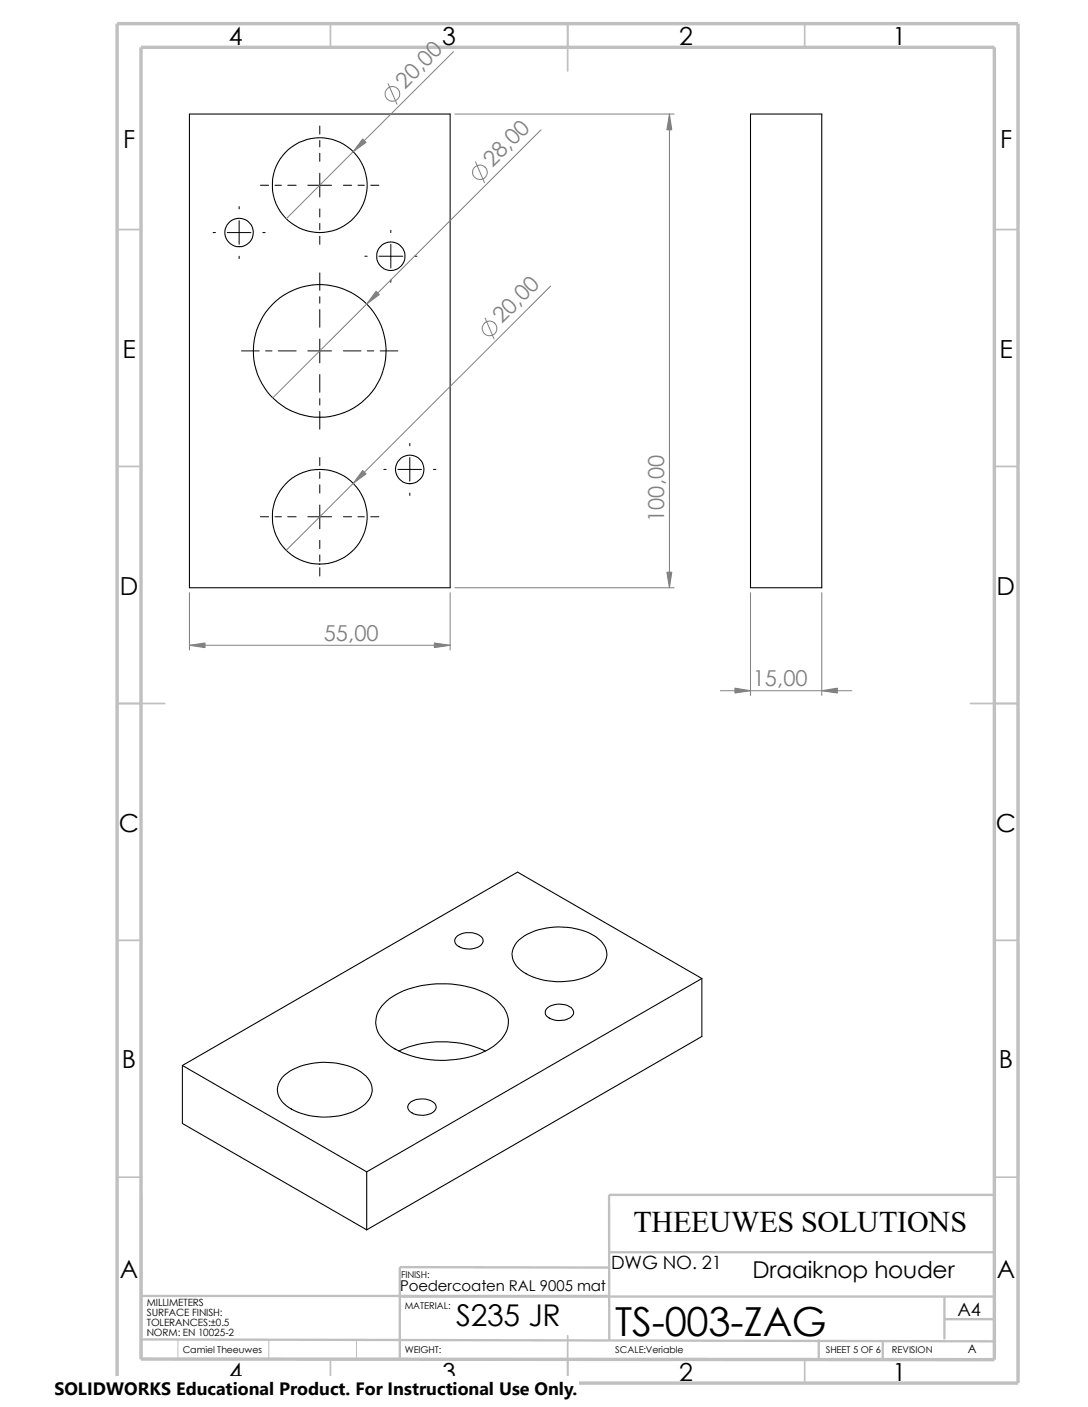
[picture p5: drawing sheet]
<svg xmlns="http://www.w3.org/2000/svg" width="216mm" height="279mm" viewBox="0 0 216 279" stroke-linecap="round" stroke-linejoin="round" font-family="sans-serif">
<path d="M35.3 266v4M53.3 266v4M70.7 266.1v3.9" fill="none" stroke="#c0c0c0" stroke-width=".2"/>
<g fill="none" stroke="#c0c0c0" stroke-width=".34">
<path d="M65.6 4.7v4.7M112.6 4.7v9.4M159.7 4.7v4.7M23.2 45.6h4.8M197.3 45.6h4.7M23.2 92.6h4.8M197.3 92.6h4.7M23.2 139.7h9.5M192.6 139.7h9.4M23.2 186.7h4.8M197.3 186.7h4.7M23.2 233.8h4.7"/>
<path d="M197.3 233.8h4.7M65.6 270v4.7M112.6 265.3v9.4M159.7 270v4.7"/>
</g>
<path d="M28 237.3v32.7M197.3 237.3h-76.4v28.9M28 257.3h92.9M79.3 257.5h118M120.9 251.7l-41.6-.1v18.4M120.9 248.7h76.4M187.4 257.5v8.5M28 266l169.3 .4M162.5 266v4M175.2 266.3v3.7M187.4 262h9.9" fill="none" stroke="#c0c0c0" stroke-width=".47"/>
<path d="M23.2 4.7h178.8v270h-178.8zM28 9.4h169.3v260.6l-169.3-.1z" fill="none" stroke="#c0c0c0" stroke-width=".68" stroke-linecap="butt"/>
<g fill="none" stroke="#000" stroke-width=".21">
<path d="M37.6 22.6h51.7v94.1h-51.7zM148.9 22.6h14.2v94.1h-14.2zM76.2 199.3a14.7 14.7 0 0 1 9.4-3.8 19.3 19.3 0 0 1 12.4 2.7 5.6 5.6 0 0 1 2.7 6 8.8 8.8 0 0 1-5.8 5.1 20.6 20.6 0 0 1-17.2-1.4 5.9 5.9 0 0 1-3.1-5.3 5.1 5.1 0 0 1 1.6-3.3zM90.6 186a3.9 3.9 0 0 1 5.2 .4 1.45 1.45 0 0 1-1.3 1.8 3.8 3.8 0 0 1-4.2-.9 1.01 1.01 0 0 1 .3-1.3zM103 186.6a13.6 13.6 0 0 1 11.1-2.2 8.7 8.7 0 0 1 5.8 3.3 3.7 3.7 0 0 1-1.4 5.1 13.8 13.8 0 0 1-11.4 1.6 7.5 7.5 0 0 1-5.2-3.6 3.7 3.7 0 0 1 1.1-4.2zM139.3 194.3l-36.6-21.1-66.5 38.4M139.3 194.3l-66.5 38.4M139.3 194.3v11.5l-66.5 38.4M36.2 211.6l36.6 21.1M36.2 211.6v11.5l36.6 21.1M56.5 213.5a13.6 13.6 0 0 1 11.1-2.2 8.1 8.1 0 0 1 6 3.8 3.8 3.8 0 0 1-1.7 4.6 13.8 13.8 0 0 1-11.4 1.6 7.5 7.5 0 0 1-5.2-3.6 3.7 3.7 0 0 1 1.2-4.2zM79.1 208.7a21.2 21.2 0 0 1 17.2 0"/>
<path d="M81.3 219a3.8 3.8 0 0 1 5.1 .4 1.45 1.45 0 0 1-1.2 1.8 3.8 3.8 0 0 1-4.2-.9 .95 .95 0 0 1 .3-1.3zM108.6 200.2a4 4 0 0 1 4.9 .1 1.19 1.19 0 0 1-.7 2 3.8 3.8 0 0 1-4.5-.8l-.1-.8zM72.8 232.7v11.5"/>
<circle cx="63.4" cy="36.8" r="9.4"/>
<circle cx="47.4" cy="46.2" r="2.82"/>
<circle cx="77.5" cy="50.9" r="2.83"/>
<circle cx="63.4" cy="69.7" r="13.2"/>
<circle cx="81.3" cy="93.2" r="2.83"/>
<circle cx="63.4" cy="102.6" r="9.4"/>
</g>
<g fill="none" stroke="#000" stroke-width=".2">
<path d="M51.7 36.8h1.6M54.6 36.8h1.2M57.1 36.8h1.7M61.1 36.8h4.7M63.5 25v1.6M63.5 27.9v1.3M63.5 30.4v1.6M63.5 34.4v4.7M68.2 36.8h1.6M71 36.8h1.3M73.6 36.8h1.6M42.3 46.2h.5"/>
<path d="M45.1 46.2h4.7M47.5 41v.5M47.5 43.8v4.7M47.5 50.9v.5M52.2 46.2h.4M63.5 41.5v1.6M63.5 44.4v1.2M63.5 46.9v1.6M63.5 54.2v3.5M63.5 58.9v1.3M72.4 50.9h.5M75.2 50.9h4.7"/>
<path d="M77.6 45.7v.5M77.6 48.5v4.7M77.6 55.6v.4M82.3 50.9h.4M47.9 69.7h3.5M52.7 69.7h1.3M55.2 69.7h3.6M61.1 69.7h4.7M63.5 61.5v3.5M63.5 67.4v4.7M63.5 74.4v3.5M63.5 79.2v1.2"/>
<path d="M68.2 69.7h3.4M72.9 69.7h1.3M75.4 69.7h3.6M63.5 81.7v3.5M63.5 90.8v1.7M63.5 93.7v1.3M63.5 96.3v1.6M76.2 93.2h.4M79 93.2h4.7M81.3 88.1v.4M81.3 90.8v4.7M81.3 97.9v.5"/>
<path d="M86 93.2h.5M51.7 102.6h1.6M54.6 102.6h1.2M57.1 102.6h1.7M61.1 102.6h4.7M63.5 100.3v4.7M63.5 107.3v1.6M63.5 110.2v1.3M63.5 112.7v1.7M68.2 102.6h1.6M71 102.6h1.3M73.6 102.6h1.6"/>
</g>
<g fill="none" stroke="#808080" stroke-width=".2">
<path d="M77 16.6l1.8 4.1M90 10.2l-33.2 33.2M90.3 22.6h43.5M94.4 32.1l1.7 4.2M107.4 25.8l-53.3 53.2M132.8 22.6v94.1M109.3 56.8l-52.5 52.5M96.3 63.2l1.7 4.1M37.6 117.7v11.4M89.3 117.7v11.4M90.3 116.7h43.5M148.9 117.7v20.4"/>
<path d="M163.1 117.7v20.4M37.6 128.1h51.7M143 137.2h26"/>
<circle cx="77.9" cy="18.7" r="1.47"/>
<circle cx="95.2" cy="34.2" r="1.46"/>
<circle cx="97.1" cy="65.2" r="1.47"/>
</g>
<g fill="#808080" stroke="#808080" stroke-width=".2">
<path d="M37.6 128.1l3.1-.4v.9z"/>
<path d="M86.2 127.7l3.1 .4-3.1 .5z"/>
<path d="M132.3 113.6h1l-.5 3.1z"/>
<path d="M132.8 22.6l.5 3.2h-1z"/>
<path d="M74.6 57.8l.7 .7-2.5 1.9z"/>
<path d="M72 27.6l.6 .7-2.5 1.8z"/>
<path d="M72 93.4l.6 .7-2.5 1.9z"/>
<path d="M145.8 136.7l3.1 .5-3.1 .4z"/>
<path d="M163.1 137.2l3.1-.5v.9z"/>
</g>
<path d="M10.8 273.3h104.1v6.1h-104.1z" fill="#fff"/>
<text font-size="7.9" x="122.1" y="265.2">TS-003-ZAG</text>
<g font-size="6">
<text x="125.7" y="244.7">THEEUWES SOLUTIONS</text>
<text x="90.5" y="263.2">S235 JR</text>
</g>
<g font-size="4.9">
<text x="45.4" y="9">4</text>
<text x="87.7" y="9">3</text>
<text x="134.8" y="9">2</text>
<text x="177.1" y="9">1</text>
<text x="24.4" y="29.4">F</text>
<text x="198.4" y="29.4">F</text>
<text x="24.3" y="71.1">E</text>
<text x="198.3" y="71.1">E</text>
<text x="23.7" y="118.1">D</text>
<text x="197.8" y="118.1">D</text>
<text x="23.6" y="165.1">C</text>
<text x="197.6" y="165.1">C</text>
<text x="24.2" y="212.2">B</text>
<text x="198.2" y="212.2">B</text>
<text x="23.8" y="253.8">A</text>
<text x="197.8" y="253.8">A</text>
<text x="45.4" y="274.3">4</text>
<text x="87.7" y="274.3">3</text>
<text x="134.8" y="274.3">2</text>
<text x="177.1" y="274.3">1</text>
</g>
<text font-size="4.6" x="149.3" y="253.8">Draaiknop houder</text>
<g font-size="4.4" fill="#808080">
<text x="80.4" y="17.8" transform="rotate(-45 80.4 17.8)">20,00</text>
<text x="97.7" y="33.4" transform="rotate(-45 97.7 33.4)">28,00</text>
<text x="99.6" y="64.3" transform="rotate(-45 99.6 64.3)">20,00</text>
<text x="131.8" y="103.6" transform="rotate(-90 131.8 103.6)">100,00</text>
<text x="64.2" y="127.3">55,00</text>
<text x="149.4" y="136.3">15,00</text>
</g>
<g font-size="3.6">
<text x="121.3" y="251.9">DWG NO. 21</text>
<text x="190" y="261.3">A4</text>
</g>
<text font-size="3.5" x="10.8" y="277.1">SOLIDWORKS Educational Product. For Instructional Use Only.</text>
<text font-size="3" x="79.4" y="256.4">Poedercoaten RAL 9005 mat</text>
<text font-size="2.4" x="192" y="268.6">A</text>
<g font-size="2">
<text x="29.1" y="259.4">MILLIMETERS</text>
<text x="29.1" y="261.4">SURFACE FINISH:</text>
<text x="29.1" y="263.4">TOLERANCES:±0.5</text>
<text x="29.1" y="265.3">NORM: EN 10025-2</text>
</g>
<g font-size="1.9">
<text x="79.6" y="253.7">FINISH:</text>
<text x="80.3" y="259.9">MATERIAL:</text>
<text x="36.3" y="268.6">Camiel Theeuwes</text>
<text x="80.3" y="268.6">WEIGHT:</text>
<text x="122.1" y="268.7">SCALE:Veriable</text>
<text x="163.9" y="268.7">SHEET 5 OF 6</text>
<text x="177" y="268.7">REVISION</text>
</g>
</svg>
